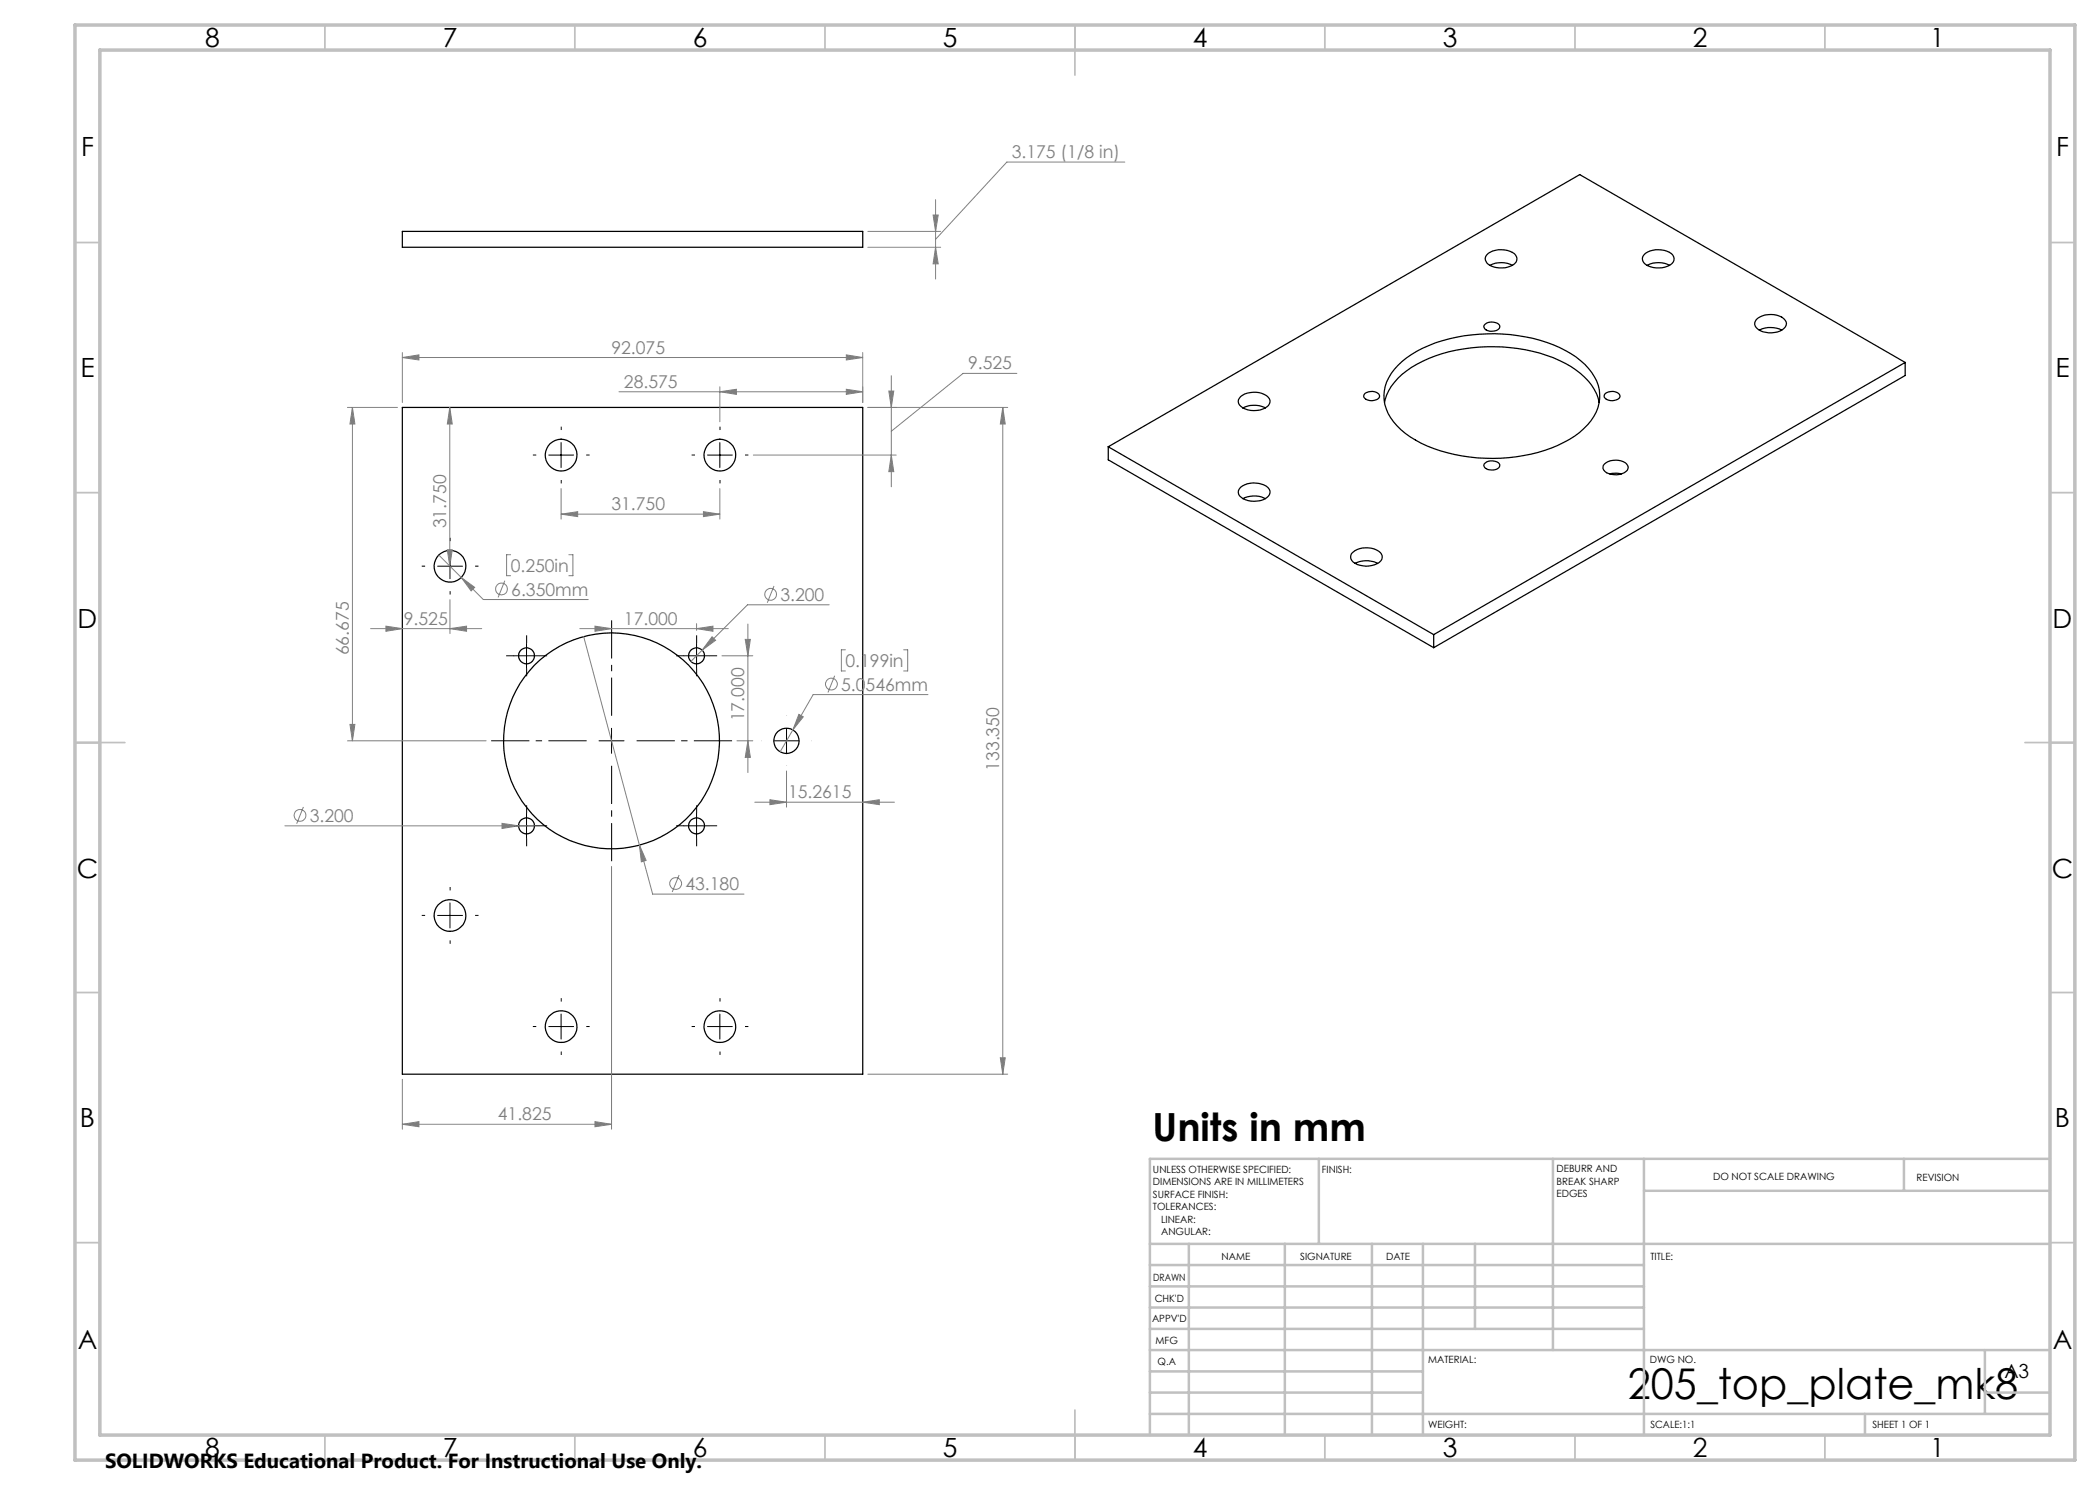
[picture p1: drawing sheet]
<svg xmlns="http://www.w3.org/2000/svg" width="420mm" height="297mm" viewBox="0 0 420 297" stroke-linecap="round" stroke-linejoin="round" font-family="sans-serif">
<g fill="none" stroke="#000" stroke-width=".25">
<path d="M80.5 46.3h92v3.2h-92zM297.4 51a4.5 4.5 0 0 1 5.7 0 1.42 1.42 0 0 1-1 2.2 4.8 4.8 0 0 1-4.7-.5 1.24 1.24 0 0 1 0-1.7zM298 53.1a5.1 5.1 0 0 1 4.5 0M328.8 51a4.5 4.5 0 0 1 5.8 0 1.42 1.42 0 0 1-1 2.2 4.3 4.3 0 0 1-5-.9 1.12 1.12 0 0 1 .2-1.3zM329.4 53.1a5.1 5.1 0 0 1 4.5 0M248.1 79.3a4.3 4.3 0 0 1 5.8 .4 1.41 1.41 0 0 1-.9 1.9 4.5 4.5 0 0 1-5.1-.6 1.18 1.18 0 0 1 .2-1.7zM273 78.7a2.04 2.04 0 0 1 2.9 .4 1.28 1.28 0 0 1-1.5 1h-.5a.92 .92 0 0 1-.9-.4 .92 .92 0 0 1 0-1zM279.6 73.1a23.3 23.3 0 0 1 13.2-5.9 34 34 0 0 1 20.3 2.9 12.1 12.1 0 0 1 6.8 7.9 8.4 8.4 0 0 1-3.1 7.7 24.4 24.4 0 0 1-13.6 5.7 33.2 33.2 0 0 1-20.1-3.4 11.2 11.2 0 0 1-6.3-8 8.4 8.4 0 0 1 2.8-6.9zM297 64.8a2.08 2.08 0 0 1 3 .4 1.29 1.29 0 0 1-1.6 1 1.23 1.23 0 0 1-1.6-1.2zM321.1 78.7a2.04 2.04 0 0 1 2.9 .4 1.28 1.28 0 0 1-1.5 1h-.5a.92 .92 0 0 1-.9-.4 .92 .92 0 0 1 0-1zM351.3 63.9a4.4 4.4 0 0 1 5.7 .1 1.28 1.28 0 0 1-.6 2 4.4 4.4 0 0 1-5.3-.7 1.16 1.16 0 0 1 .2-1.4zM351.9 66a4.8 4.8 0 0 1 4.4 0"/>
<path d="M381 72.5v2.6l-94.3 54.4M381 72.5l-94.3 54.4M381 72.5l-65.1-37.6-94.2 54.5M80.5 81.5h92v133.3h-92zM221.7 89.4v2.6l65 37.5M221.7 89.4l65 37.5M248.1 97.5a4.6 4.6 0 0 1 5.5 0 1.35 1.35 0 0 1-.6 2.3 4.6 4.6 0 0 1-5.1-.6 1.22 1.22 0 0 1 .2-1.7zM248.6 99.7a5 5 0 0 1 4.5 0M248.6 81.6a5 5 0 0 1 4.5 0M276.9 80.5a11.9 11.9 0 0 1 6.5-7.7 34.2 34.2 0 0 1 24.6-2.2 18.9 18.9 0 0 1 10.3 6.5 8 8 0 0 1 1.5 3.4M297 92.6a2.08 2.08 0 0 1 3 .4 1.29 1.29 0 0 1-1.6 1 1.49 1.49 0 0 1-1.6-.9zM320.9 92.8a3.6 3.6 0 0 1 4.5 0 1.09 1.09 0 0 1-.6 1.8 3.6 3.6 0 0 1-4.1-.6 .96 .96 0 0 1 .2-1.2z"/>
<path d="M321.9 94.8l1-.2 1.4 .2M270.3 110.7a4.3 4.3 0 0 1 6 .1 1.35 1.35 0 0 1-.9 1.9 4.5 4.5 0 0 1-5-.6 1.22 1.22 0 0 1-.1-1.4zM271 112.7a5 5 0 0 1 4.5 0M286.7 126.9v2.6"/>
<circle cx="112.2" cy="91" r="3.2"/>
<circle cx="144" cy="91" r="3.2"/>
<circle cx="90" cy="113.2" r="3.2"/>
<circle cx="105.3" cy="131.2" r="1.61"/>
<circle cx="139.3" cy="131.2" r="1.61"/>
<circle cx="122.3" cy="148.2" r="21.6"/>
<circle cx="157.3" cy="148.2" r="2.53"/>
<circle cx="105.3" cy="165.2" r="1.61"/>
<circle cx="139.3" cy="165.2" r="1.61"/>
<circle cx="90" cy="183.1" r="3.2"/>
<circle cx="112.2" cy="205.3" r="3.2"/>
<circle cx="144" cy="205.3" r="3.2"/>
</g>
<g fill="none" stroke="#808080" stroke-width=".2">
<path d="M187.1 39.9v15.9M225 32.4h-23.6l-14.3 15.5M173.6 49.5h14.5M173.6 46.3h14.5M186.6 43h1l-.5 3.3zM187.1 49.5l.5 3.3h-1zM80.5 71.5l3.3-.5v1zM80.5 70.5v10M80.5 71.5h92M123.8 78.3h48.7M144 78.3l3.3-.4v1zM144 77.4v6.9"/>
<path d="M169.3 71l3.2 .5-3.2 .5zM169.3 77.9l3.2 .4-3.2 .6zM172.5 70.5v10M177.8 78.2h1l-.5 3.3zM178.3 75.1v22.3M203.4 74.7h-10.8l-14.3 11.6M69.5 81.5h10M70.5 81.5l.5 3.3h-1zM70.5 81.5v66.7M90 81.5l.5 3.3h-1zM90 81.5v31.7M112.2 97.7v6.1"/>
<path d="M144 97.7v6.1M150.7 91h28.5M173.6 81.5h27.9M178.3 91l.5 3.3h-1zM200.6 81.5l.4 3.3h-.9zM200.6 81.5v133.3M87.8 111l8.9 8.9h21M89.5 110h1l-.5 3.2zM90 119.9v6.8M92.3 115.5l2.6 2-.7 .7zM101 116.1l-1.4 3.4M102.1 110.9h-.8v4.2h.8"/>
<path d="M112.2 102.8l3.3-.5v1zM112.2 102.8h31.8M113.8 110.9h.8v4.2h-.8M140.7 102.3l3.3 .5-3.3 .5zM154.8 117.2l-1.3 3.3M74.1 125.7h22.2M77.2 125.2l3.3 .5-3.3 .6zM90 125.7l3.3-.5v1.1zM116 125.7h29.7M116.7 127.3l13.8 51.5h18.3M119 125.2l3.3 .5-3.3 .6zM139.3 125.7l3.3-.5v1.1z"/>
<path d="M139.3 124.7v1.4M142.4 127.3l.7 .8-2.7 1.9zM144.4 131.2h6.2M149 127.9h1.1l-.5 3.3zM149.6 124.8v29.7M165.8 121h-16.3l-11.3 11.3M166.9 135.1l-1.3 3.4M169.1 130h-.8v4.2h.8M180.7 130h.8v4.2h-.8M185.6 138.9h-23l-4 7.1M69.5 148.2h27.7M70 144.9h1l-.5 3.3z"/>
<path d="M147.4 148.2h3.2M149.6 148.2l.5 3.3h-1.1zM154 159.9l3.3 .5-3.3 .5zM157.3 154.2v7.2M158.6 146l-2.6 4.4M159.8 142.9l.9 .5-2.1 2.6zM57 165.2h49.9M60.7 161.4l-1.4 3.3M100.4 164.7l3.3 .5-3.3 .5zM122.3 173.3v52.5M127.9 169l1.3 3.1-.9 .3zM135.8 175l-1.4 3.4"/>
<path d="M151 160.4h27.9M172.5 160.4l3.4-.5v1zM80.5 215.9v9.9M173.6 214.8h27.9M200.1 211.6h.9l-.4 3.2zM80.5 224.9l3.3-.6v1.1zM80.5 224.9h41.8M119 224.3l3.3 .6-3.3 .5z"/>
<circle cx="100.3" cy="117.8" r="1.18"/>
<circle cx="154.1" cy="118.9" r="1.17"/>
<circle cx="166.3" cy="136.8" r="1.18"/>
<circle cx="60" cy="163.1" r="1.18"/>
<circle cx="135.1" cy="176.7" r="1.18"/>
</g>
<path d="M117.3 148.2h-19.1M122.3 143.2v-19.1M122.3 153.2v19M127.3 148.2h19.1" fill="none" stroke="#000" stroke-width=".2" stroke-dasharray="15.2 1.3 1.3 1.3" stroke-dashoffset="7.6" stroke-linecap="butt"/>
<g fill="none" stroke="#000" stroke-width=".2" stroke-dasharray="15.2 1.3 1.3 1.3" stroke-linecap="butt">
<path d="M107.2 91h-.6M112.2 86v-.7M112.2 96v.7M117.2 91h.7M139 91h-.7M144 86v-.7M144 96v.7M149 91h.7M85 113.2h-.7M90 108.2v-.6M90 118.2v.7M95 113.2h.7"/>
<path d="M102.8 131.2h-1.6M105.3 128.7v-1.6M105.3 133.7v1.6M107.8 131.2h1.6M136.8 131.2h-1.6M139.3 128.7v-1.6M139.3 133.7v1.6M141.8 131.2h1.6M157.3 143.2v-.1M90 178.1v-.7M102.8 165.2h-1.6M105.3 162.7v-1.6"/>
<path d="M105.3 167.7v1.6M107.8 165.2h1.6M136.8 165.2h-1.6M139.3 162.7v-1.6M139.3 167.7v1.6M141.8 165.2h1.6M85 183.1h-.7M90 188.1v.7M95 183.1h.7M107.2 205.3h-.6M112.2 200.3v-.7M112.2 210.3v.7"/>
<path d="M117.2 205.3h.7M139 205.3h-.7M144 200.3v-.7M144 210.3v.7M149 205.3h.7"/>
</g>
<g fill="none" stroke="#000" stroke-width=".2">
<path d="M109.7 91h5M112.2 88.5v5M141.5 91h5M144 88.5v5M87.5 113.2h5M90 110.7v5M102.8 131.2h5M105.3 128.7v5M136.8 131.2h5M139.3 128.7v5M119.8 148.2h5M122.3 145.7v5"/>
<path d="M154.8 148.2h5M157.3 145.7v5M102.8 165.2h5M105.3 162.7v5M136.8 165.2h5M139.3 162.7v5M87.5 183.1h5M90 180.6v5M109.7 205.3h5M112.2 202.8v5M141.5 205.3h5M144 202.8v5"/>
</g>
<g fill="none" stroke="#c0c0c0" stroke-width=".35">
<path d="M65 5v5M115 5v5M165 5v5M215 5v10M265 5v5M315 5v5M365 5v5M15 48.5h5M410 48.5h5M15 98.5h5M410 98.5h5M15 148.5h10"/>
<path d="M405 148.5h10M15 198.5h5M410 198.5h5M15 248.5h5M410 248.5h5M65 287v5M115 287v5M165 287v5M215 282v10M265 287v5M315 287v5M365 287v5"/>
</g>
<g fill="none" stroke="#c0c0c0" stroke-width=".5">
<path d="M263.8 231.8v17M310.6 231.8v38.2M328.8 231.8v55.2M328.8 238.2h81.2M380.8 231.8v6.4M410 231.8h-180v55.2M230 248.8h180M230 257.3h98.8M230 253h98.8M237.8 248.8v38.2M257 248.8v38.2M274.4 248.8v38.2"/>
<path d="M284.6 248.8v38.2M295 248.8v17M230 265.8h98.8M230 261.5h98.8M230 278.5h54.6M230 274.3h54.6M230 270h180M397 278.5h13M397 270v12.8M230 282.8h180M373 282.8v4.2"/>
</g>
<path d="M15 5h400v287h-400zM20 10h390v277h-390z" fill="none" stroke="#c0c0c0" stroke-width=".7"/>
<g fill="#808080">
<path d="M100.4 164.7l3.3 .5-3.3 .5z"/>
<path d="M90 125.7l3.3-.5v1.1zM77.2 125.2l3.3 .5-3.3 .6zM119 224.3l3.3 .6-3.3 .5zM80.5 224.9l3.3-.6v1.1zM139.3 125.7l3.3-.5v1.1zM119 125.2l3.3 .5-3.3 .6z"/>
<path d="M187.1 49.5l.5 3.3h-1zM186.6 43h1l-.5 3.3zM80.5 71.5l3.3-.5v1zM169.3 71l3.2 .5-3.2 .5zM92.3 115.5l1.9 2.7 .7-.7zM127.9 169l.4 3.4 .9-.3zM159.8 142.9l-1.2 3.1 2.1-2.6zM178.3 91l.5 3.3h-1zM177.8 78.2h1l-.5 3.3zM112.2 102.8l3.3-.5v1zM140.7 102.3l3.3 .5-3.3 .5zM142.4 127.3l-2 2.7 2.7-1.9z"/>
<path d="M200.1 211.6h.9l-.4 3.2zM200.6 81.5l.4 3.3h-.9zM70 144.9h1l-.5 3.3zM70.5 81.5l.5 3.3h-1zM89.5 110h1l-.5 3.2zM90 81.5l.5 3.3h-1zM149.6 148.2l.5 3.3h-1.1zM149 127.9h1.1l-.5 3.3z"/>
<path d="M144 78.3l3.3-.4v1zM169.3 77.9l3.2 .4-3.2 .6zM154 159.9l3.3 .5-3.3 .5zM172.5 160.4l3.4-.5v1z"/>
</g>
<text font-size="8.5" x="325.6" y="279.7">205_top_plate_mk8</text>
<text font-size="7.8" x="230.5" y="228.3">Units in mm</text>
<g font-size="5.3">
<text x="41" y="9.5">8</text>
<text x="88.5" y="9.5">7</text>
<text x="138.5" y="9.5">6</text>
<text x="188.5" y="9.5">5</text>
<text x="238.5" y="9.5">4</text>
<text x="288.5" y="9.5">3</text>
<text x="338.5" y="9.5">2</text>
<text x="386" y="9.5">1</text>
<text x="16.2" y="31.2">F</text>
<text x="411.2" y="31.2">F</text>
<text x="16.1" y="75.5">E</text>
<text x="411.1" y="75.5">E</text>
<text x="15.5" y="125.5">D</text>
<text x="410.5" y="125.5">D</text>
<text x="15.4" y="175.5">C</text>
<text x="410.4" y="175.5">C</text>
<text x="16" y="225.5">B</text>
<text x="411" y="225.5">B</text>
<text x="15.5" y="269.7">A</text>
<text x="410.5" y="269.7">A</text>
<text x="41" y="291.5">8</text>
<text x="88.5" y="291.5">7</text>
<text x="138.5" y="291.5">6</text>
<text x="188.5" y="291.5">5</text>
<text x="238.5" y="291.5">4</text>
<text x="288.5" y="291.5">3</text>
<text x="338.5" y="291.5">2</text>
<text x="386" y="291.5">1</text>
</g>
<text font-size="4.1" x="21" y="293.7">SOLIDWORKS Educational Product. For Instructional Use Only.</text>
<text font-size="3.9" x="400.9" y="275.5">A3</text>
<g font-size="3.5" fill="#808080">
<text x="202.4" y="31.6">3.175 (1/8 in)</text>
<text x="122.3" y="70.7">92.075</text>
<text x="124.8" y="77.6">28.575</text>
<text x="193.6" y="73.9">9.525</text>
<text x="89.2" y="105.7" transform="rotate(-90 89.2 105.7)">31.750</text>
<text x="122.3" y="102">31.750</text>
<text x="102.1" y="114.4">0.250in</text>
<text x="102.3" y="119.1">6.350mm</text>
<text x="80.8" y="124.9">9.525</text>
<text x="124.8" y="124.9">17.000</text>
<text x="156.1" y="120.2">3.200</text>
<text x="69.7" y="131.1" transform="rotate(-90 69.7 131.1)">66.675</text>
<text x="169.1" y="133.4">0.199in</text>
<text x="168.2" y="138.1">5.0546mm</text>
<text x="148.8" y="144.3" transform="rotate(-90 148.8 144.3)">17.000</text>
<text x="199.8" y="154.1" transform="rotate(-90 199.8 154.1)">133.350</text>
<text x="157.6" y="159.7">15.2615</text>
<text x="62" y="164.4">3.200</text>
<text x="137.1" y="178">43.180</text>
<text x="99.6" y="224.1">41.825</text>
</g>
<g font-size="2">
<text x="230.6" y="234.6">UNLESS OTHERWISE SPECIFIED:</text>
<text x="230.6" y="237.1">DIMENSIONS ARE IN MILLIMETERS</text>
<text x="230.6" y="239.6">SURFACE FINISH:</text>
<text x="264.4" y="234.6">FINISH:</text>
<text x="311.3" y="234.5">DEBURR AND</text>
<text x="311.3" y="237">BREAK SHARP</text>
<text x="311.3" y="239.5">EDGES</text>
<text x="342.6" y="236">DO NOT SCALE DRAWING</text>
<text x="383.3" y="236.2">REVISION</text>
<text x="230.6" y="242.1">TOLERANCES:</text>
<text x="232.2" y="244.6">LINEAR:</text>
<text x="232.2" y="247.1">ANGULAR:</text>
<text x="244.3" y="252">NAME</text>
<text x="260" y="251.9">SIGNATURE</text>
<text x="277.2" y="251.9">DATE</text>
<text x="330.1" y="251.9">TITLE:</text>
<text x="230.6" y="256.1">DRAWN</text>
<text x="230.9" y="260.3">CHK'D</text>
<text x="230.4" y="264.4">APPV'D</text>
<text x="231.1" y="268.8">MFG</text>
<text x="231.5" y="273">Q.A</text>
<text x="285.6" y="272.5">MATERIAL:</text>
<text x="330" y="272.5">DWG NO.</text>
<text x="285.6" y="285.5">WEIGHT:</text>
<text x="330.1" y="285.6">SCALE:1:1</text>
<text x="374.5" y="285.6">SHEET 1 OF 1</text>
</g>
</svg>
